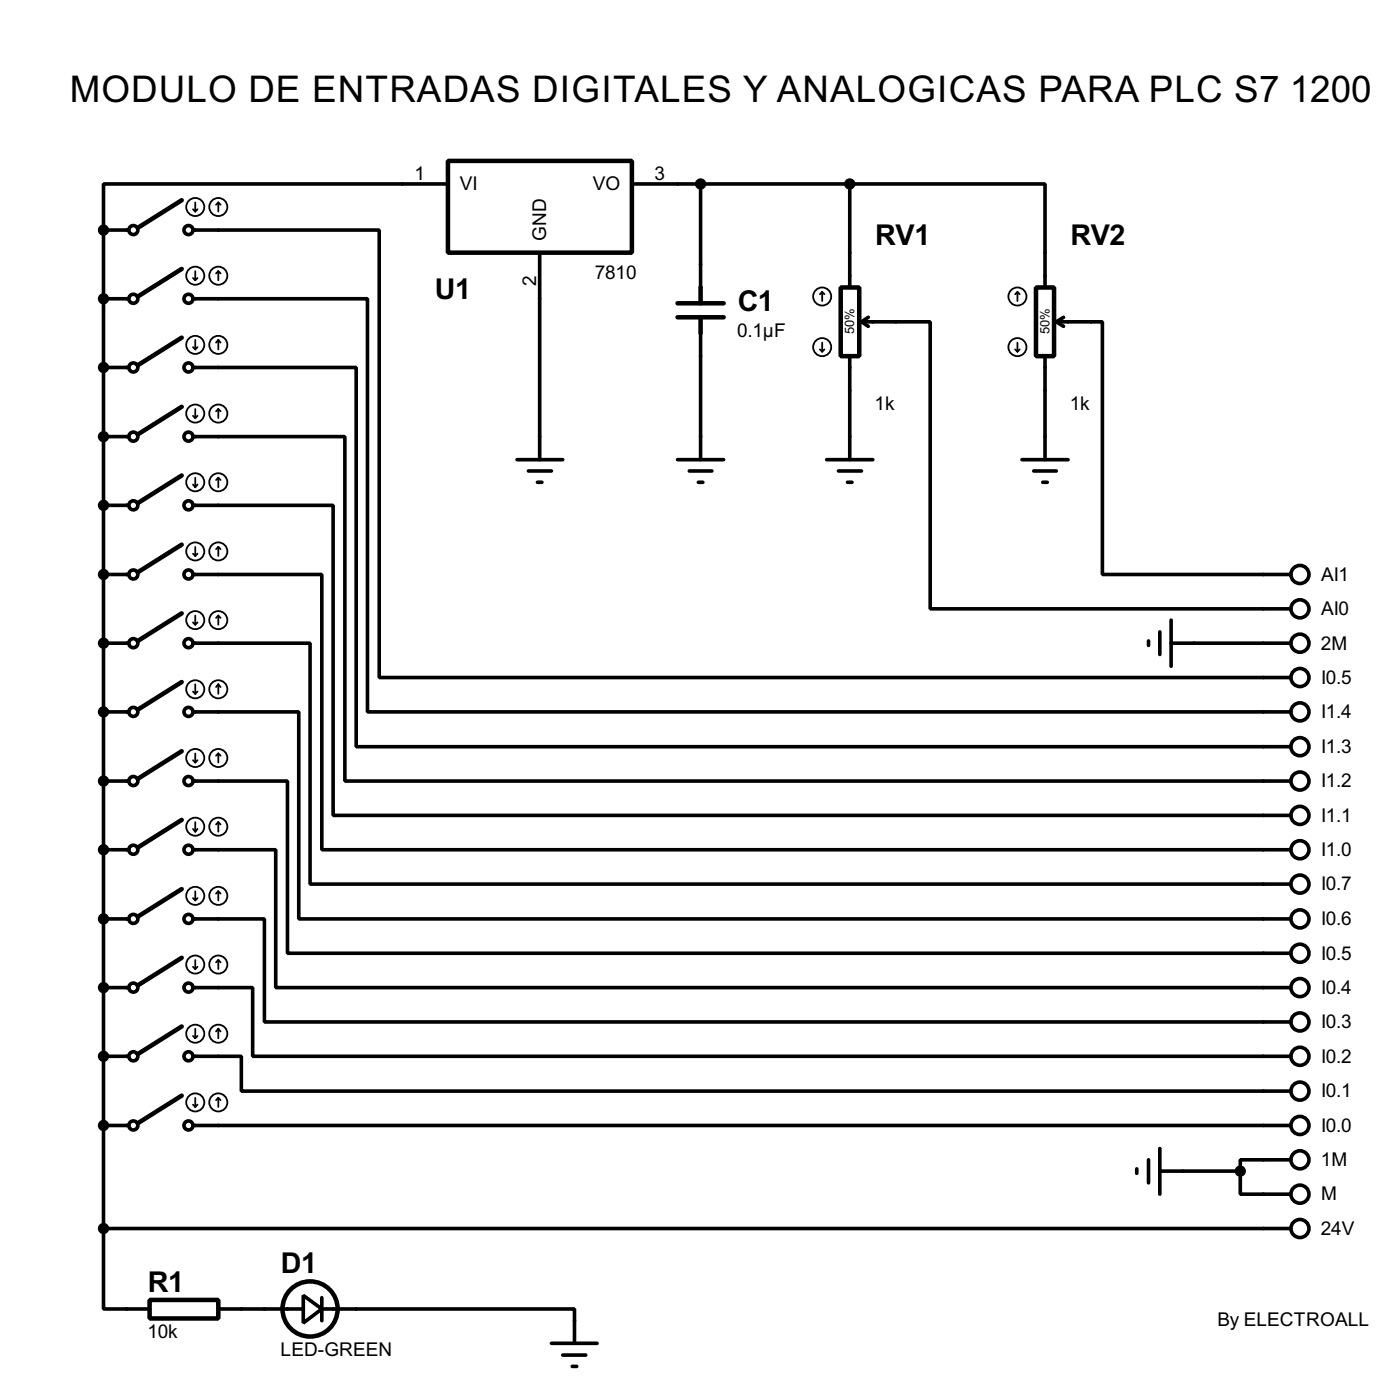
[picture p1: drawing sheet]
<svg xmlns="http://www.w3.org/2000/svg" width="155mm" height="155mm" viewBox="0 0 155 155" stroke-linecap="round" stroke-linejoin="round" font-family="sans-serif">
<g fill="none" stroke="#000" stroke-width=".4">
<path d="M11.5 25.5v110.4M11.5 33.1h2.8M11.5 25.5h2.8M21.4 33.1h19.3v45.7h102.1M21.4 25.5h20.6v49.5h100.8M49.6 20.4h-38.1v5.1M59.7 28v22.9M69.9 20.4h24.1M77.5 20.4v11.4M77.5 36.9v14M94 20.4h21.6v11.4M94 20.4v11.4"/>
<path d="M94 39.4v11.5M95.3 35.6h7.6v31.8h39.9M95.3 35.6l.8 .5M96.1 35.1l-.8 .5M115.6 39.4v11.5M116.9 35.6h5.1v28h20.8M116.9 35.6l.8 .5M117.7 35.1l-.8 .5M11.5 55.9h2.8M11.5 48.3h2.8M11.5 40.7h2.8M21.4 55.9h15.5v34.3h105.9"/>
<path d="M21.4 48.3h16.8v38.1h104.6M21.4 40.7h18v41.9h103.4M57.2 50.9h5.1M58.5 52.1h2.5M59.5 53.4h.5M75 50.9h5.1M76.3 52.1h2.5M77.3 53.4h.5M91.5 50.9h5.1M92.8 52.1h2.5M93.8 53.4h.5M113.1 50.9h5.1"/>
<path d="M114.4 52.1h2.5M115.4 53.4h.5M11.5 71.2h2.8M11.5 78.8h2.8M11.5 63.6h2.8M21.4 78.8h11.7v22.9h109.7M21.4 71.2h12.9v26.6h108.5M21.4 63.6h14.2v30.4h107.2M127.1 70.9v.5M128.3 69.9v2.5M129.6 71.2h13.2M129.6 68.6v5.1"/>
<path d="M11.5 86.4h2.8M11.5 94h2.8M21.4 94h9.1v15.3h112.3M21.4 86.4h10.4v19.1h111M11.5 101.7h2.8M11.5 109.3h2.8M11.5 116.9h2.8M21.4 116.9h5.3v3.8h116.1M21.4 109.3h6.6v7.6h114.8M21.4 101.7h7.9v11.4h113.5M11.5 135.9v8.9h5.1M11.5 124.5h2.8"/>
<path d="M11.5 135.9h131.3M21.4 124.5h121.4M125.8 129.3v.5M127.1 128.3v2.6M128.3 129.6h8.9M128.3 127.1v5M137.2 129.6v2.5h5.6M142.8 128.3h-5.6v1.3M24.2 144.8h9.4M33.6 143.3l2 1.5-2 1.6zM35.6 144.8h28v3.8M35.6 143.6v2.5"/>
<path d="M61 148.6h5.1M62.3 149.9h2.5M63.3 151.2h.5"/>
<circle cx="14.7" cy="25.5" r=".5"/>
<circle cx="14.7" cy="33.1" r=".5"/>
<circle cx="20.8" cy="25.5" r=".5"/>
<circle cx="20.8" cy="33.1" r=".5"/>
<circle cx="14.7" cy="48.3" r=".5"/>
<circle cx="14.7" cy="40.7" r=".5"/>
<circle cx="14.7" cy="55.9" r=".5"/>
<circle cx="20.8" cy="48.3" r=".5"/>
<circle cx="20.8" cy="40.7" r=".5"/>
<circle cx="20.8" cy="55.9" r=".5"/>
<circle cx="14.7" cy="78.8" r=".5"/>
<circle cx="14.7" cy="71.2" r=".5"/>
<circle cx="14.7" cy="63.6" r=".5"/>
<circle cx="20.8" cy="78.8" r=".5"/>
<circle cx="20.8" cy="71.2" r=".5"/>
<circle cx="20.8" cy="63.6" r=".5"/>
<circle cx="143.8" cy="71.2" r="1"/>
<circle cx="143.8" cy="78.8" r="1"/>
<circle cx="143.8" cy="67.4" r="1"/>
<circle cx="143.8" cy="63.6" r="1"/>
<circle cx="143.8" cy="75" r="1"/>
<circle cx="14.7" cy="86.4" r=".5"/>
<circle cx="14.7" cy="94" r=".5"/>
<circle cx="20.8" cy="86.4" r=".5"/>
<circle cx="20.8" cy="94" r=".5"/>
<circle cx="143.8" cy="86.4" r="1"/>
<circle cx="143.8" cy="82.6" r="1"/>
<circle cx="143.8" cy="94" r="1"/>
<circle cx="143.8" cy="97.8" r="1"/>
<circle cx="143.8" cy="90.2" r="1"/>
<circle cx="14.7" cy="109.3" r=".5"/>
<circle cx="14.7" cy="116.9" r=".5"/>
<circle cx="14.7" cy="101.7" r=".5"/>
<circle cx="20.8" cy="109.3" r=".5"/>
<circle cx="20.8" cy="116.9" r=".5"/>
<circle cx="20.8" cy="101.7" r=".5"/>
<circle cx="143.8" cy="109.3" r="1"/>
<circle cx="143.8" cy="116.9" r="1"/>
<circle cx="143.8" cy="101.7" r="1"/>
<circle cx="143.8" cy="105.5" r="1"/>
<circle cx="143.8" cy="113.1" r="1"/>
<circle cx="14.7" cy="124.5" r=".5"/>
<circle cx="20.8" cy="124.5" r=".5"/>
<circle cx="143.8" cy="132.1" r="1"/>
<circle cx="143.8" cy="135.9" r="1"/>
<circle cx="143.8" cy="120.7" r="1"/>
<circle cx="143.8" cy="124.5" r="1"/>
<circle cx="143.8" cy="128.3" r="1"/>
</g>
<g fill="#000">
<circle cx="11.5" cy="25.5" r=".2"/>
<circle cx="11.5" cy="33.1" r=".2"/>
<circle cx="11.5" cy="40.7" r=".2"/>
<circle cx="11.5" cy="48.3" r=".2"/>
<circle cx="11.5" cy="55.9" r=".2"/>
<circle cx="11.5" cy="71.2" r=".2"/>
<circle cx="11.5" cy="63.6" r=".2"/>
<circle cx="11.5" cy="78.8" r=".2"/>
<circle cx="11.5" cy="86.4" r=".2"/>
<circle cx="11.5" cy="94" r=".2"/>
<circle cx="11.5" cy="109.3" r=".2"/>
<circle cx="11.5" cy="101.7" r=".2"/>
<circle cx="11.5" cy="116.9" r=".2"/>
<circle cx="11.5" cy="124.5" r=".2"/>
</g>
<g fill="none" stroke="#000" stroke-width=".5">
<path d="M49.6 17.8h20.3v10.2h-20.3zM20.1 37.4l-4.8 3M20.1 29.8l-4.8 3M20.1 22.2l-4.8 3M75 33.6h5.1M75 35.1h5.1M77.5 31.8v1.8M77.5 35.1v1.8M93 31.8h2.1v7.6h-2.1zM114.6 31.8h2v7.6h-2zM20.1 52.6l-4.8 3.1M20.1 45l-4.8 3.1"/>
<path d="M20.1 67.9l-4.8 3M20.1 75.5l-4.8 3M20.1 60.3l-4.8 3M20.1 83.1l-4.8 3.1M20.1 90.7l-4.8 3.1M20.1 98.4l-4.8 3M20.1 106l-4.8 3M20.1 113.6l-4.8 3M20.1 121.2l-4.8 3.1M16.6 143.8h7.6v2.1h-7.6z"/>
<circle cx="34.3" cy="144.8" r="3.1"/>
</g>
<g fill="none" stroke="#000" stroke-width=".2">
<path d="M21.4 38.4l.2 .3M21.4 30.8l.2 .2M21.4 23.2l.2 .2M21.6 22.4v1M21.6 30v1M21.6 37.6v1.1M21.9 38.4l-.3 .3M21.9 30.8l-.3 .2M21.9 23.2l-.3 .2M24.2 22.4v1M24.2 30v1M24.2 37.6v1.1"/>
<path d="M24.2 37.6l-.3 .3M24.2 37.6l.2 .3M24.2 30l-.3 .3M24.2 30l.2 .3M24.2 22.4l-.3 .3M24.2 22.4l.2 .3M90.7 38.7l.3 .2M91 32.3l-.3 .3M91 32.3l.2 .3M91 32.3v1M91 37.9v1M91.2 38.7l-.2 .2"/>
<path d="M112.3 38.7l.3 .2M112.6 32.3l-.3 .3M112.6 32.3l.2 .3M112.6 32.3v1M112.6 37.9v1M112.8 38.7l-.2 .2M21.4 53.6l.2 .3M21.4 46l.2 .3M21.6 45.3v1M21.6 52.9v1M21.9 53.6l-.3 .3M21.9 46l-.3 .3"/>
<path d="M24.2 45.3v1M24.2 52.9v1M24.2 52.9l-.3 .2M24.2 52.9l.2 .2M24.2 45.3l-.3 .2M24.2 45.3l.2 .2M21.4 68.9l.2 .2M21.4 76.5l.2 .3M21.4 61.3l.2 .2M21.6 60.5v1M21.6 68.1v1M21.6 75.7v1.1"/>
<path d="M21.9 68.9l-.3 .2M21.9 76.5l-.3 .3M21.9 61.3l-.3 .2M24.2 68.1l-.3 .3M24.2 68.1l.2 .3M24.2 60.5v1M24.2 68.1v1M24.2 75.7v1.1M24.2 75.7l-.3 .3M24.2 75.7l.2 .3M24.2 60.5l-.3 .3M24.2 60.5l.2 .3"/>
<path d="M21.4 84.1l.2 .3M21.4 91.7l.2 .3M21.4 99.4l.2 .2M21.6 83.4v1M21.6 91v1M21.6 98.6v1M21.9 84.1l-.3 .3M21.9 91.7l-.3 .3M21.9 99.4l-.3 .2M24.2 83.4v1M24.2 91v1M24.2 98.6v1"/>
<path d="M24.2 83.4l-.3 .2M24.2 83.4l.2 .2M24.2 91l-.3 .2M24.2 91l.2 .2M24.2 98.6l-.3 .3M24.2 98.6l.2 .3M21.4 107l.2 .2M21.4 114.6l.2 .3M21.6 106.2v1M21.6 113.8v1.1M21.9 107l-.3 .2M21.9 114.6l-.3 .3"/>
<path d="M24.2 106.2v1M24.2 113.8v1.1M24.2 106.2l-.3 .3M24.2 106.2l.2 .3M24.2 113.8l-.3 .3M24.2 113.8l.2 .3M21.4 122.2l.2 .3M21.6 121.5v1M21.9 122.2l-.3 .3M24.2 121.5v1M24.2 121.5l-.3 .2M24.2 121.5l.2 .2"/>
<circle cx="21.6" cy="30.5" r="1"/>
<circle cx="21.6" cy="38.2" r="1"/>
<circle cx="21.6" cy="22.9" r="1"/>
<circle cx="24.1" cy="38.2" r="1"/>
<circle cx="24.1" cy="30.5" r="1"/>
<circle cx="24.1" cy="22.9" r="1"/>
<circle cx="90.9" cy="32.8" r="1"/>
<circle cx="90.9" cy="38.4" r="1"/>
<circle cx="112.5" cy="32.8" r="1"/>
<circle cx="112.5" cy="38.4" r="1"/>
<circle cx="21.6" cy="45.8" r="1"/>
<circle cx="21.6" cy="53.4" r="1"/>
<circle cx="24.1" cy="45.8" r="1"/>
<circle cx="24.1" cy="53.4" r="1"/>
<circle cx="21.6" cy="68.6" r="1"/>
<circle cx="21.6" cy="61" r="1"/>
<circle cx="21.6" cy="76.3" r="1"/>
<circle cx="24.1" cy="68.6" r="1"/>
<circle cx="24.1" cy="61" r="1"/>
<circle cx="24.1" cy="76.3" r="1"/>
<circle cx="21.6" cy="83.9" r="1"/>
<circle cx="21.6" cy="99.1" r="1"/>
<circle cx="21.6" cy="91.5" r="1"/>
<circle cx="24.1" cy="99.1" r="1"/>
<circle cx="24.1" cy="91.5" r="1"/>
<circle cx="24.1" cy="83.9" r="1"/>
<circle cx="21.6" cy="106.7" r="1"/>
<circle cx="21.6" cy="114.4" r="1"/>
<circle cx="24.1" cy="114.4" r="1"/>
<circle cx="24.1" cy="106.7" r="1"/>
<circle cx="21.6" cy="122" r="1"/>
<circle cx="24.1" cy="122" r="1"/>
</g>
<g fill="#000" stroke="#000" stroke-width=".25">
<circle cx="11.4" cy="25.5" r=".5"/>
<circle cx="11.4" cy="33.1" r=".5"/>
<circle cx="77.5" cy="20.4" r=".5"/>
<circle cx="94" cy="20.4" r=".5"/>
<circle cx="11.4" cy="48.3" r=".5"/>
<circle cx="11.4" cy="55.9" r=".5"/>
<circle cx="11.4" cy="40.7" r=".5"/>
<circle cx="11.4" cy="71.2" r=".5"/>
<circle cx="11.4" cy="78.8" r=".5"/>
<circle cx="11.4" cy="63.6" r=".5"/>
<circle cx="11.4" cy="86.4" r=".5"/>
<circle cx="11.4" cy="94" r=".5"/>
<circle cx="11.4" cy="109.3" r=".5"/>
<circle cx="11.4" cy="116.9" r=".5"/>
<circle cx="11.4" cy="101.7" r=".5"/>
<circle cx="11.4" cy="124.5" r=".5"/>
<circle cx="11.4" cy="135.9" r=".5"/>
<circle cx="137.2" cy="129.6" r=".5"/>
</g>
<g font-size="4.6">
<text x="7.7" y="11.3">MODULO DE ENTRADAS DIGITALES Y ANALOGICAS PARA PLC S7</text>
<text x="142.7" y="11.3">1200</text>
</g>
<g font-size="3.6">
<text x="96.8" y="27.1">RV1</text>
<text x="118.4" y="27.1">RV2</text>
<text x="48.1" y="33.1">U1</text>
<text x="81.6" y="34.4">C1</text>
<text x="16.4" y="142.9">R1</text>
<text x="31.1" y="140.9">D1</text>
</g>
<g font-size="2.4">
<text x="45.9" y="19.9">1</text>
<text x="50.9" y="21">VI</text>
<text x="65.6" y="21">VO</text>
<text x="72.4" y="19.9">3</text>
<text x="60.4" y="26.7" transform="rotate(-90 60.4 26.7)">GND</text>
<text x="59.3" y="31.7" transform="rotate(-90 59.3 31.7)">2</text>
<text x="65.8" y="30.9">7810</text>
<text x="81.6" y="37.2">0.1µF</text>
<text x="96.8" y="45.3">1k</text>
<text x="118.4" y="45.3">1k</text>
<text x="146.1" y="64.2">AI1</text>
<text x="146.1" y="71.9">2M</text>
<text x="146.1" y="68.1">AI0</text>
<text x="146.1" y="75.7">I0.5</text>
<text x="146.1" y="79.5">I1.4</text>
<text x="146.1" y="83.3">I1.3</text>
<text x="146.1" y="87.1">I1.2</text>
<text x="146.1" y="90.9">I1.1</text>
<text x="146.1" y="94.7">I1.0</text>
<text x="146.1" y="98.5">I0.7</text>
<text x="146.1" y="102.4">I0.6</text>
<text x="146.1" y="106.2">I0.5</text>
<text x="146.1" y="110">I0.4</text>
<text x="146.1" y="113.8">I0.3</text>
<text x="146.1" y="117.6">I0.2</text>
<text x="146.1" y="121.4">I0.1</text>
<text x="146.1" y="125.2">I0.0</text>
<text x="146.1" y="129">1M</text>
<text x="146.1" y="136.6">24V</text>
<text x="146.1" y="132.8">M</text>
<text x="16.3" y="148">10k</text>
<text x="134.7" y="146.7">By ELECTROALL</text>
<text x="31" y="150">LED-GREEN</text>
</g>
<g font-size="1.6">
<text x="94.5" y="37" transform="rotate(-90 94.5 37)">50%</text>
<text x="116.1" y="37" transform="rotate(-90 116.1 37)">50%</text>
</g>
</svg>
